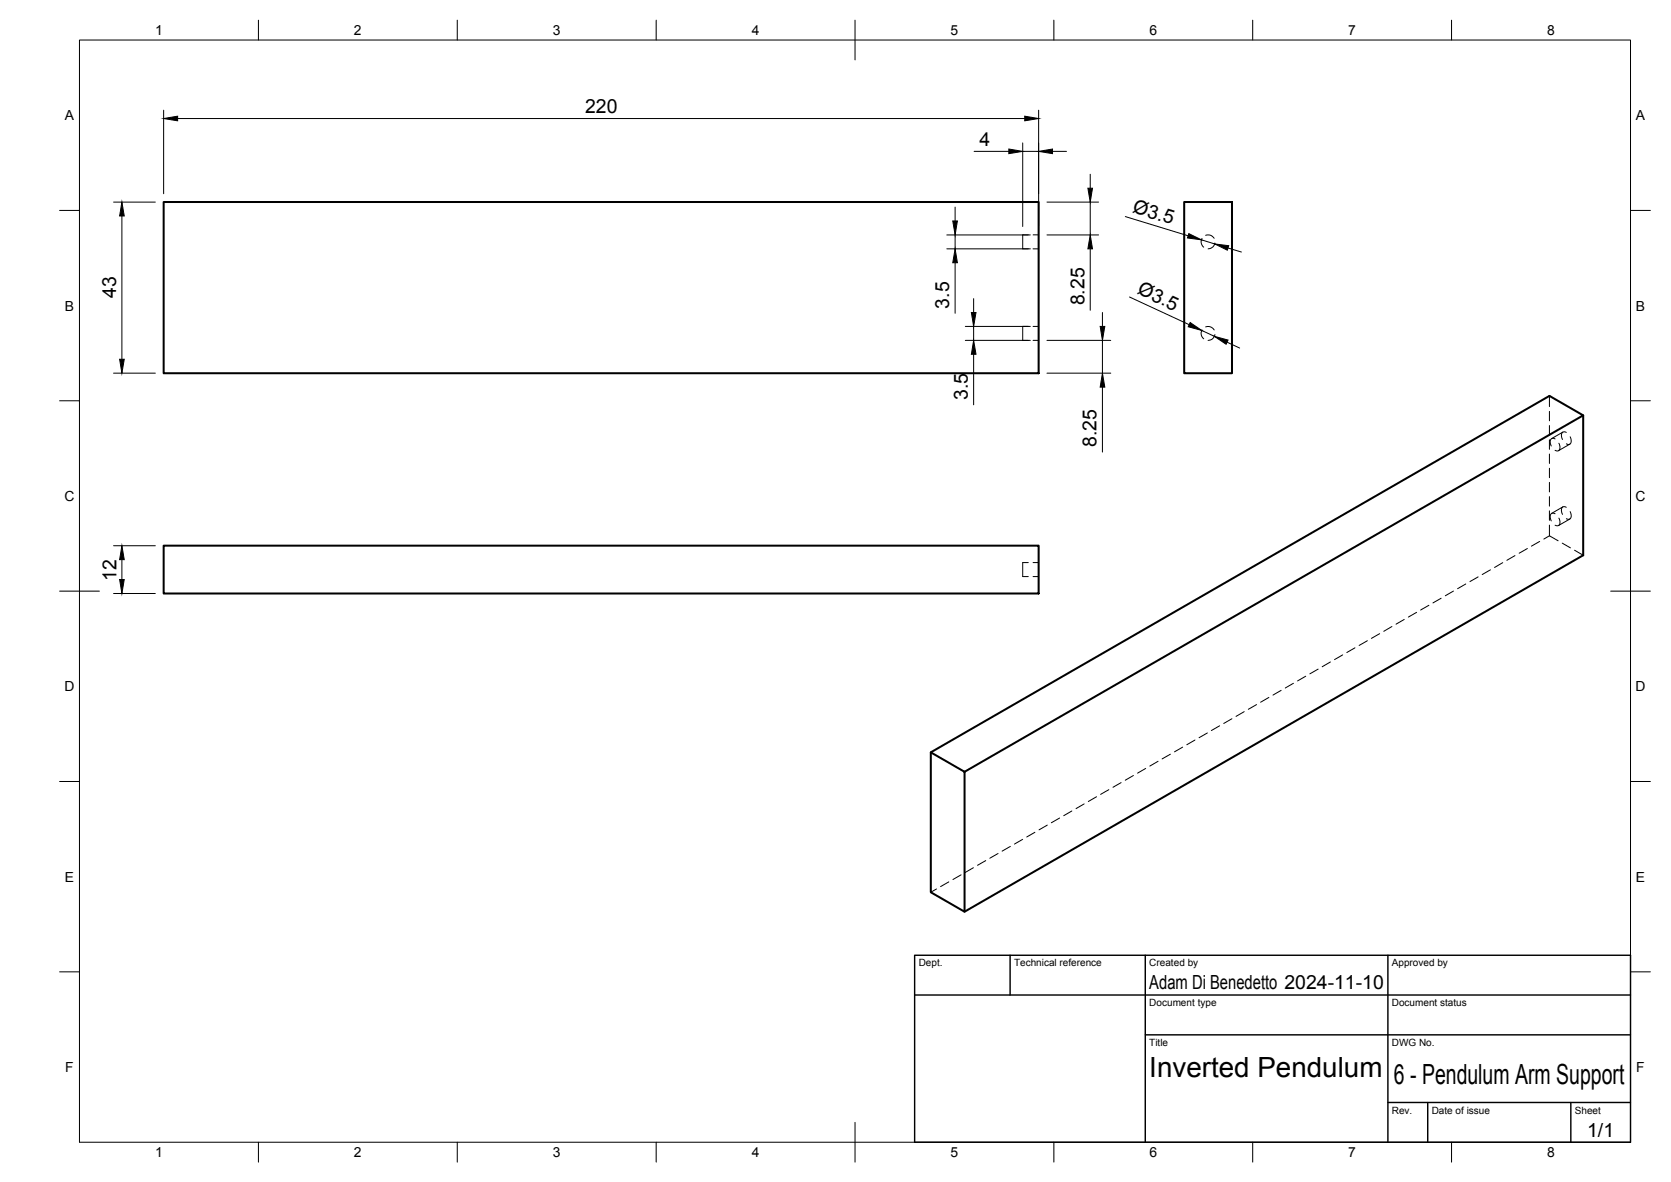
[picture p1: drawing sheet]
<svg xmlns="http://www.w3.org/2000/svg" width="420mm" height="297mm" viewBox="0 0 420 297" stroke-linecap="round" stroke-linejoin="round" font-family="sans-serif">
<!-- layer: Hidden -->
<g fill="none" stroke="#000" stroke-width=".25">
<path d="M258.6 59h-1.4v3.5h1.4M259.8 59h1.4M302.2 59.9a1.74 1.74 0 0 0 .5 2.2M303.1 59.1a1.72 1.72 0 0 1 2.2 .8M259.8 62.5h1.4M305.5 61.1a1.73 1.73 0 0 1-1.7 1.4M258.6 82h-1.4v3.5h1.4M259.8 85.5h1.4M259.8 82h1.4M302.2 82.9a1.76 1.76 0 0 0 .5 2.2M303.1 82.2a1.77 1.77 0 0 1 2.2 .7M305.5 84.1a1.73 1.73 0 0 1-1.7 1.4"/>
<path d="M389.6 99.5v2.7M389.6 103.4v2.4M389.6 106.9v2.4M389.6 110.5v2.4M389.6 114.1v2.4M389.6 117.7v2.3M391 110.3a.83 .83 0 0 0-1 .1 .83 .83 0 0 0-.2 1l.3 .7M392 111.4a1.33 1.33 0 0 1-.3 1.9l-.7-.1M393 108.6l-2.9 1.6M393.8 108.7a.81 .81 0 0 0-1 0 .81 .81 0 0 0-.2 1.1l.3 .7M394.7 111.6l-2.8 1.6M394.8 109.8a1.14 1.14 0 0 1-.5 1.9l-.5-.2"/>
<path d="M380.9 139.6l-2 1.2M384 137.8l-2 1.2M387.1 136.1l-2 1.2M389.6 121.2v2.4M389.6 124.8v2.4M389.6 128.4v2.4M389.6 132v2.6M389.6 134.6l2.2 1.3M389.6 134.6l-1.4 .9M391 129.1a.83 .83 0 0 0-1 0 .83 .83 0 0 0-.2 1.1l.3 .7M392 130.2a1.31 1.31 0 0 1-.3 1.9l-.7-.1M392.8 136.5l2.1 1.2"/>
<path d="M393 127.4l-2.9 1.6M393.8 127.5a.8 .8 0 0 0-1 0 .8 .8 0 0 0-.2 1.1l.3 .7M394.7 130.4l-2.8 1.7M394.8 128.6a1.12 1.12 0 0 1-.5 1.9l-.5-.1M395.9 138.3l2.2 1.2M258.6 141.4h-1.4v3.5h1.4M259.8 144.9h1.4M259.8 141.4h1.4M346.9 159.2l-2.1 1.2M350 157.4l-2.1 1.3M353.1 155.7l-2.1 1.2M356.2 153.9l-2.1 1.2"/>
<path d="M359.3 152.1l-2.1 1.2M362.4 150.3l-2.1 1.2M365.5 148.5l-2.1 1.2M368.6 146.8l-2.1 1.1M371.7 145l-2.1 1.2M374.8 143.2l-2.1 1.2M377.8 141.4l-2 1.2M312.8 178.8l-2 1.2M316 177.1l-2.1 1.2M319 175.3l-2 1.2M322.1 173.5l-2 1.2M325.2 171.7l-2 1.2"/>
<path d="M328.3 169.9l-2 1.2M331.4 168.2l-2 1.1M334.5 166.4l-2.1 1.2M337.6 164.6l-2 1.2M340.7 162.8l-2.1 1.2M343.8 161l-2.1 1.2M278.8 198.4l-2.1 1.2M281.9 196.7l-2.1 1.2M285 194.9l-2.1 1.2M288.1 193.1l-2.1 1.2M291.2 191.3l-2.1 1.2M294.3 189.5l-2.1 1.2"/>
<path d="M297.4 187.8l-2.1 1.1M300.5 186l-2.1 1.2M303.6 184.2l-2.1 1.2M306.7 182.4l-2.1 1.2M309.8 180.6l-2.1 1.2M241.7 219.8l-2.1 1.2M244.8 218.1l-2.1 1.2M247.9 216.3l-2.1 1.2M251 214.5l-2.1 1.2M254 212.7l-2 1.2M257.1 210.9l-2 1.2M260.2 209.2l-2 1.1"/>
<path d="M263.3 207.4l-2 1.1M266.4 205.6l-2 1.2M269.5 203.8l-2 1.2M272.6 202l-2 1.2M275.7 200.2l-2.1 1.2M235.5 223.4l-1.5 .8M238.6 221.6l-2.1 1.2"/>
</g>
<!-- layer: Visible -->
<path d="M41.1 50.8h220.1v43h-220.1zM297.8 50.8h12v43h-12zM398.1 104.4v35.1l-155.6 89.6M41.1 137.1h220.1v12h-220.1zM234 189.1l8.5 4.9v35.1l-8.5-4.9zM234 189.1l155.6-89.6 8.5 4.9-155.6 89.6" fill="none" stroke="#000" stroke-width=".51"/>
<!-- layer: BORDER -->
<g fill="none" stroke="#000" stroke-width=".25">
<path d="M20 10.1h390v276.9h-390zM65 5.1v5M115 5.1v5M165 5.1v5M215 5.1v10M265 5.1v5M315 5.1v5M365 5.1v5M15 52.9h5M410 52.9h5M15 100.7h5M410 100.7h5"/>
<path d="M15 148.6h10M405 148.6h10M15 196.4h5M410 196.4h5M15 244.2h5M410 244.2h5M65 287v5M115 287v5M165 287v5M215 282.1v9.9M265 287v5M315 287v5"/>
<path d="M365 287v5"/>
</g>
<!-- layer: TITLEBLOCK -->
<path d="M230 240.1h180v46.9h-180zM230 250h180M254 240.1v9.9M288 240.1v46.9M349 240.1v46.9M288 260.1h122M349 277.1h61M359 277.1v9.9M395 277.1v9.9" fill="none" stroke="#000" stroke-width=".36"/>
<!-- layer: FD_Dimensions -->
<g fill="none" stroke="#000" stroke-width=".25">
<path d="M41.1 27.7v21M44.7 29.8h213M244.9 38h8.8M257.2 35.9v21M257.2 38h4M261.2 27.7v29.2M264.6 38h3.6M28.6 50.8h10.5M30.6 54.3v36M238.1 59h21M240.2 52v3.5M240.2 59v3.5"/>
<path d="M263.2 50.8h13M263.2 59h13M274.1 43.8v3.5M274.1 50.8v8.2M283 54.4l15.7 4.9M238.1 62.5h21M240.2 66v12.7M244.8 75v3.5M274.1 62.5v15.5M277.2 78.5v3.5M284 74.6l15 7M302.1 60.3l3.3 1"/>
<path d="M308.8 62.3l3.3 1M28.6 93.8h10.5M242.7 85.5h16.4M242.7 82h16.4M244.8 82v3.5M244.8 89v12.7M263.2 93.8h16.1M263.2 85.5h16.1M277.2 85.5v8.3M277.2 97.3v16.3M302.2 83l3.2 1.5M308.5 86l3.2 1.5"/>
<path d="M28.6 137.1h10.5M28.6 149.1h10.5M30.6 140.6v5"/>
</g>
<g fill="#000" stroke="#000" stroke-width=".25">
<path d="M41.1 29.8l3.6-.6v1.2zM253.7 37.5l3.5 .5-3.5 .6zM257.7 29.2l3.5 .6-3.5 .6zM261.2 38l3.4-.5v1.1zM30.6 50.8l.6 3.5h-1.1zM239.6 55.5h1.1l-.5 3.5zM273.5 47.3h1.2l-.6 3.5zM298.9 58.7l3.2 1.6-3.5-.5zM240.2 62.5l.5 3.5h-1.1zM244.2 78.5h1.2l-.6 3.5zM274.1 59l.6 3.5h-1.2zM305.4 61.3l3.5 .5-.3 1.1z"/>
<path d="M30.1 90.3h1.1l-.6 3.5zM244.8 85.5l.6 3.5h-1.2zM276.6 82h1.2l-.6 3.5zM277.2 93.8l.6 3.5h-1.2zM299.3 81.1l2.9 1.9-3.4-.9zM305.4 84.5l3.4 1-.5 1zM30.6 137.1l.6 3.5h-1.1zM30.1 145.6h1.1l-.6 3.5z"/>
</g>
<g font-size="7">
<text x="289" y="270.6">Inverted Pendulum</text>
<text x="350.5" y="272.3">6 - Pendulum Arm Support</text>
</g>
<g font-size="4.9">
<text x="147.1" y="28.3">220</text>
<text x="246.3" y="36.6">4</text>
<text x="284.6" y="53.3" transform="rotate(17 284.6 53.3)">Ø3.5</text>
<text x="29.2" y="74.9" transform="rotate(-90 29.2 74.9)">43</text>
<text x="238.7" y="77.5" transform="rotate(-90 238.7 77.5)">3.5</text>
<text x="272.7" y="76.8" transform="rotate(-90 272.7 76.8)">8.25</text>
<text x="285.8" y="73.8" transform="rotate(25 285.8 73.8)">Ø3.5</text>
<text x="243.4" y="100.5" transform="rotate(-90 243.4 100.5)">3.5</text>
<text x="275.7" y="112.4" transform="rotate(-90 275.7 112.4)">8.25</text>
<text x="29.3" y="146" transform="rotate(-90 29.3 146)">12</text>
<text x="289" y="248.5">Adam Di Benedetto 2024-11-10</text>
<text x="399.1" y="285.7">1/1</text>
</g>
<g font-size="3.5">
<text x="39" y="8.8">1</text>
<text x="89" y="8.8">2</text>
<text x="139" y="8.8">3</text>
<text x="189" y="8.8">4</text>
<text x="239" y="8.8">5</text>
<text x="289" y="8.8">6</text>
<text x="339" y="8.8">7</text>
<text x="389" y="8.8">8</text>
<text x="16.3" y="30.2">A</text>
<text x="411.3" y="30.2">A</text>
<text x="16.3" y="78">B</text>
<text x="411.3" y="78">B</text>
<text x="16.2" y="125.9">C</text>
<text x="411.2" y="125.9">C</text>
<text x="16.2" y="173.7">D</text>
<text x="411.2" y="173.7">D</text>
<text x="16.3" y="221.6">E</text>
<text x="411.3" y="221.6">E</text>
<text x="16.4" y="269.4">F</text>
<text x="411.4" y="269.4">F</text>
<text x="39" y="290.8">1</text>
<text x="89" y="290.8">2</text>
<text x="139" y="290.8">3</text>
<text x="189" y="290.8">4</text>
<text x="239" y="290.8">5</text>
<text x="289" y="290.8">6</text>
<text x="339" y="290.8">7</text>
<text x="389" y="290.8">8</text>
</g>
<g font-size="2.5">
<text x="231" y="242.9">Dept.</text>
<text x="255" y="242.9">Technical reference</text>
<text x="289" y="242.9">Created by</text>
<text x="350" y="242.9">Approved by</text>
<text x="289" y="252.8">Document type</text>
<text x="350" y="252.8">Document status</text>
<text x="289" y="262.9">Title</text>
<text x="350" y="262.9">DWG No.</text>
<text x="350" y="279.9">Rev.</text>
<text x="360" y="279.9">Date of issue</text>
<text x="396" y="279.9">Sheet</text>
</g>
</svg>
